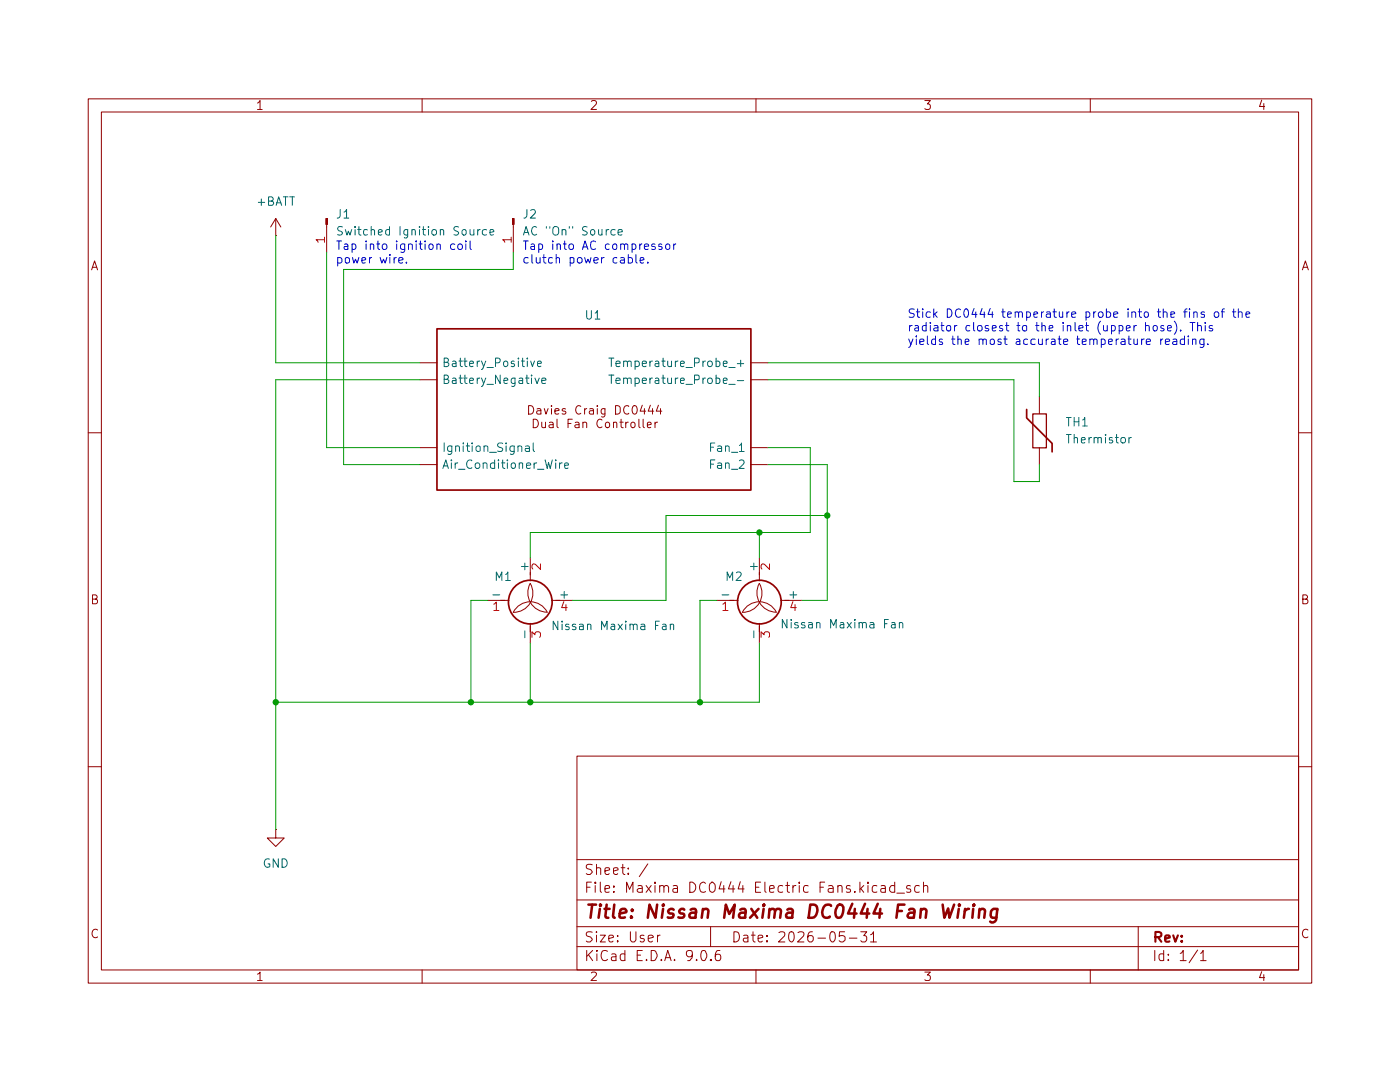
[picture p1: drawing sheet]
(kicad_sch
 (version 20250114)
 (generator "eeschema")
 (generator_version "9.0")
 (paper "User" 203.2 152.4)
 (title_block
  (title "Nissan Maxima DC0444 Fan Wiring")
  (date "2026-05-31"))
 (lib_symbols
  (symbol "Connector:Conn_01x01_Pin"
   (pin_names
    (offset 1.016) (hide yes)) (exclude_from_sim no) (in_bom yes) (on_board yes)
   (property "Reference" "J" (at 0 2.54 0) (effects (font (size 1.27 1.27))))
   (property "Value" "Conn_01x01_Pin" (at 0 -2.54 0) (effects (font (size 1.27 1.27))))
   (property "Footprint" "" (at 0 0 0) (effects (font (size 1.27 1.27)) (hide yes)))
   (property "Datasheet" "~" (at 0 0 0) (effects (font (size 1.27 1.27)) (hide yes)))
   (property "Description" "Generic connector, single row, 01x01, script generated" (at 0 0 0) (effects (font (size 1.27 1.27)) (hide yes)))
   (property "ki_locked" "" (at 0 0 0) (effects (font (size 1.27 1.27))))
   (symbol "Conn_01x01_Pin_1_1"
    (rectangle (start 0.8636 0.127) (end 0 -0.127) (stroke (width 0.1524) (type default)) (fill (type outline)))
    (polyline (pts (xy 1.27 0) (xy 0.8636 0)) (stroke (width 0.1524) (type default)) (fill (type none)))
    (pin passive line (at 5.08 0 180) (length 3.81) (name "Pin_1" (effects (font (size 1.27 1.27)))) (number "1" (effects (font (size 1.27 1.27))))))
   (embedded_fonts no))
  (symbol "Device:Thermistor"
   (pin_numbers (hide yes))
   (pin_names
    (offset 0)) (exclude_from_sim no) (in_bom yes) (on_board yes)
   (property "Reference" "TH" (at 2.54 1.27 90) (effects (font (size 1.27 1.27))))
   (property "Value" "Thermistor" (at -2.54 0 90) (effects (font (size 1.27 1.27)) (justify bottom)))
   (property "Footprint" "" (at 0 0 0) (effects (font (size 1.27 1.27)) (hide yes)))
   (property "Datasheet" "~" (at 0 0 0) (effects (font (size 1.27 1.27)) (hide yes)))
   (property "Description" "Temperature dependent resistor" (at 0 0 0) (effects (font (size 1.27 1.27)) (hide yes)))
   (symbol "Thermistor_0_1"
    (polyline (pts (xy -1.905 3.175) (xy -1.905 1.905) (xy 1.905 -1.905) (xy 1.905 -3.175) (xy 1.905 -3.175)) (stroke (width 0.254) (type default)) (fill (type none)))
    (rectangle (start -1.016 2.54) (end 1.016 -2.54) (stroke (width 0.2032) (type default)) (fill (type none))))
   (symbol "Thermistor_1_1"
    (pin passive line (at 0 5.08 270) (length 2.54) (name "~" (effects (font (size 1.27 1.27)))) (number "1" (effects (font (size 1.27 1.27)))))
    (pin passive line (at 0 -5.08 90) (length 2.54) (name "~" (effects (font (size 1.27 1.27)))) (number "2" (effects (font (size 1.27 1.27))))))
   (embedded_fonts no))
  (symbol "MaximaFans:Fan_Controller_DC0444" (exclude_from_sim no) (in_bom yes) (on_board yes)
   (property "Reference" "U" (at -19.558 14.986 0) (effects (font (size 1.27 1.27))))
   (property "Value" "" (at 0 0 0) (effects (font (size 1.27 1.27))))
   (property "Footprint" "" (at 0 0 0) (effects (font (size 1.27 1.27)) (hide yes)))
   (property "Datasheet" "" (at 0 0 0) (effects (font (size 1.27 1.27)) (hide yes)))
   (property "Description" "" (at 0 0 0) (effects (font (size 1.27 1.27)) (hide yes)))
   (symbol "Fan_Controller_DC0444_0_1"
    (rectangle (start -22.86 12.7) (end 24.13 -11.43) (stroke (width 0.254) (type default)) (fill (type none))))
   (symbol "Fan_Controller_DC0444_1_1"
    (text "Davies Craig DC0444\nDual Fan Controller" (at 0.762 -0.508 0) (effects (font (size 1.27 1.27))))
    (pin passive line (at -25.4 7.62 0) (length 2.54) (name "Battery_Positive" (effects (font (size 1.27 1.27)))) (number "" (effects (font (size 1.27 1.27)))))
    (pin passive line (at -25.4 5.08 0) (length 2.54) (name "Battery_Negative" (effects (font (size 1.27 1.27)))) (number "" (effects (font (size 1.27 1.27)))))
    (pin passive line (at -25.4 -5.08 0) (length 2.54) (name "Ignition_Signal" (effects (font (size 1.27 1.27)))) (number "" (effects (font (size 1.27 1.27)))))
    (pin passive line (at -25.4 -7.62 0) (length 2.54) (name "Air_Conditioner_Wire" (effects (font (size 1.27 1.27)))) (number "" (effects (font (size 1.27 1.27)))))
    (pin passive line (at 26.67 7.62 180) (length 2.54) (name "Temperature_Probe_+" (effects (font (size 1.27 1.27)))) (number "" (effects (font (size 1.27 1.27)))))
    (pin passive line (at 26.67 5.08 180) (length 2.54) (name "Temperature_Probe_-" (effects (font (size 1.27 1.27)))) (number "" (effects (font (size 1.27 1.27)))))
    (pin passive line (at 26.67 -5.08 180) (length 2.54) (name "Fan_1" (effects (font (size 1.27 1.27)))) (number "" (effects (font (size 1.27 1.27)))))
    (pin passive line (at 26.67 -7.62 180) (length 2.54) (name "Fan_2" (effects (font (size 1.27 1.27)))) (number "" (effects (font (size 1.27 1.27))))))
   (embedded_fonts no))
  (symbol "MaximaFans:Fan_Maxima"
   (pin_names
    (offset 0)) (exclude_from_sim no) (in_bom yes) (on_board yes)
   (property "Reference" "M" (at 2.54 5.08 0) (effects (font (size 1.27 1.27)) (justify left)))
   (property "Value" "Fan_Maxima" (at 10.668 -6.35 0) (effects (font (size 1.27 1.27)) (justify left top)))
   (property "Footprint" "" (at 0 0.254 0) (effects (font (size 1.27 1.27)) (hide yes)))
   (property "Datasheet" "http://www.formfactors.org/developer%5Cspecs%5Crev1_2_public.pdf" (at 0 0.254 0) (effects (font (size 1.27 1.27)) (hide yes)))
   (property "Description" "Fan, tacho output, PWM input, 4-pin connector" (at 0 0 0) (effects (font (size 1.27 1.27)) (hide yes)))
   (symbol "Fan_Maxima_0_1"
    (polyline (pts (xy -4.445 0) (xy -3.175 0)) (stroke (width 0) (type default)) (fill (type none)))
    (arc (start 0 2.54) (mid -0.0015 -0.3652) (end -2.54 -1.778) (stroke (width 0) (type default)) (fill (type none)))
    (polyline (pts (xy 0 2.921) (xy 0 4.191)) (stroke (width 0) (type default)) (fill (type none)))
    (circle (center 0 -0.254) (radius 3.2512) (stroke (width 0.254) (type default)) (fill (type none)))
    (arc (start -2.54 -1.778) (mid 0 -0.2082) (end 2.54 -1.778) (stroke (width 0) (type default)) (fill (type none)))
    (polyline (pts (xy 0 -3.429) (xy 0 -4.699)) (stroke (width 0) (type default)) (fill (type none)))
    (arc (start 2.54 -1.778) (mid 0.047 -0.3385) (end 0 2.54) (stroke (width 0) (type default)) (fill (type none)))
    (polyline (pts (xy 3.175 0) (xy 4.445 0)) (stroke (width 0) (type default)) (fill (type none))))
   (symbol "Fan_Maxima_1_1"
    (pin passive line (at -6.35 0 0) (length 2.54) (name "-" (effects (font (size 1.27 1.27)))) (number "1" (effects (font (size 1.27 1.27)))))
    (pin passive line (at 0 6.35 270) (length 2.54) (name "+" (effects (font (size 1.27 1.27)))) (number "2" (effects (font (size 1.27 1.27)))))
    (pin passive line (at 0 -6.35 90) (length 2.54) (name "-" (effects (font (size 1.27 1.27)))) (number "3" (effects (font (size 1.27 1.27)))))
    (pin passive line (at 6.35 0 180) (length 2.54) (name "+" (effects (font (size 1.27 1.27)))) (number "4" (effects (font (size 1.27 1.27))))))
   (embedded_fonts no))
  (symbol "power:+BATT"
   (power)
   (pin_numbers (hide yes))
   (pin_names
    (offset 0) (hide yes)) (exclude_from_sim no) (in_bom yes) (on_board yes)
   (property "Reference" "#PWR" (at 0 -3.81 0) (effects (font (size 1.27 1.27)) (hide yes)))
   (property "Value" "+BATT" (at 0 3.556 0) (effects (font (size 1.27 1.27))))
   (property "Footprint" "" (at 0 0 0) (effects (font (size 1.27 1.27)) (hide yes)))
   (property "Datasheet" "" (at 0 0 0) (effects (font (size 1.27 1.27)) (hide yes)))
   (property "Description" "Power symbol creates a global label with name \"+BATT\"" (at 0 0 0) (effects (font (size 1.27 1.27)) (hide yes)))
   (symbol "+BATT_0_1"
    (polyline (pts (xy -0.762 1.27) (xy 0 2.54)) (stroke (width 0) (type default)) (fill (type none)))
    (polyline (pts (xy 0 2.54) (xy 0.762 1.27)) (stroke (width 0) (type default)) (fill (type none)))
    (polyline (pts (xy 0 0) (xy 0 2.54)) (stroke (width 0) (type default)) (fill (type none))))
   (symbol "+BATT_1_1"
    (pin power_in line (at 0 0 90) (length 0) (name "~" (effects (font (size 1.27 1.27)))) (number "1" (effects (font (size 1.27 1.27))))))
   (embedded_fonts no))
  (symbol "power:GND"
   (power)
   (pin_numbers (hide yes))
   (pin_names
    (offset 0) (hide yes)) (exclude_from_sim no) (in_bom yes) (on_board yes)
   (property "Reference" "#PWR" (at 0 -6.35 0) (effects (font (size 1.27 1.27)) (hide yes)))
   (property "Value" "GND" (at 0 -3.81 0) (effects (font (size 1.27 1.27))))
   (property "Footprint" "" (at 0 0 0) (effects (font (size 1.27 1.27)) (hide yes)))
   (property "Datasheet" "" (at 0 0 0) (effects (font (size 1.27 1.27)) (hide yes)))
   (property "Description" "Power symbol creates a global label with name \"GND\" , ground" (at 0 0 0) (effects (font (size 1.27 1.27)) (hide yes)))
   (symbol "GND_0_1"
    (polyline (pts (xy 0 0) (xy 0 -1.27) (xy 1.27 -1.27) (xy 0 -2.54) (xy -1.27 -1.27) (xy 0 -1.27)) (stroke (width 0) (type default)) (fill (type none))))
   (symbol "GND_1_1"
    (pin power_in line (at 0 0 270) (length 0) (name "~" (effects (font (size 1.27 1.27)))) (number "1" (effects (font (size 1.27 1.27))))))
   (embedded_fonts no)))
 (text "Stick DC0444 temperature probe into the fins of the\nradiator closest to the inlet (upper hose). This \nyields the most accurate temperature reading."
  (exclude_from_sim no)
  (at 132.588 44.45 0)
  (effects (font (size 1.27 1.27)) (justify left)))
 (text "Tap into AC compressor\nclutch power cable."
  (exclude_from_sim no)
  (at 74.93 33.274 0)
  (effects (font (size 1.27 1.27)) (justify left)))
 (text "Tap into ignition coil\npower wire."
  (exclude_from_sim no)
  (at 46.99 33.274 0)
  (effects (font (size 1.27 1.27)) (justify left)))
 (junction
  (at 110.49 74.93)
  (diameter 0)
  (color 0 0 0 0))
 (junction
  (at 38.1 100.33)
  (diameter 0)
  (color 0 0 0 0))
 (junction
  (at 101.6 100.33)
  (diameter 0)
  (color 0 0 0 0))
 (junction
  (at 120.65 72.39)
  (diameter 0)
  (color 0 0 0 0))
 (junction
  (at 67.31 100.33)
  (diameter 0)
  (color 0 0 0 0))
 (junction
  (at 76.2 100.33)
  (diameter 0)
  (color 0 0 0 0))
 (wire
  (pts (xy 82.55 85.09) (xy 96.52 85.09))
  (stroke (width 0) (type default)))
 (wire
  (pts (xy 38.1 100.33) (xy 67.31 100.33))
  (stroke (width 0) (type default)))
 (wire
  (pts (xy 152.4 64.77) (xy 152.4 67.31))
  (stroke (width 0) (type default)))
 (wire
  (pts (xy 101.6 85.09) (xy 101.6 100.33))
  (stroke (width 0) (type default)))
 (wire
  (pts (xy 111.76 62.23) (xy 118.11 62.23))
  (stroke (width 0) (type default)))
 (wire
  (pts (xy 111.76 49.53) (xy 152.4 49.53))
  (stroke (width 0) (type default)))
 (wire
  (pts (xy 67.31 100.33) (xy 76.2 100.33))
  (stroke (width 0) (type default)))
 (wire
  (pts (xy 73.66 35.56) (xy 48.26 35.56))
  (stroke (width 0) (type default)))
 (wire
  (pts (xy 69.85 85.09) (xy 67.31 85.09))
  (stroke (width 0) (type default)))
 (wire
  (pts (xy 96.52 72.39) (xy 120.65 72.39))
  (stroke (width 0) (type default)))
 (wire
  (pts (xy 76.2 91.44) (xy 76.2 100.33))
  (stroke (width 0) (type default)))
 (wire
  (pts (xy 110.49 74.93) (xy 110.49 78.74))
  (stroke (width 0) (type default)))
 (wire
  (pts (xy 152.4 67.31) (xy 148.59 67.31))
  (stroke (width 0) (type default)))
 (wire
  (pts (xy 152.4 49.53) (xy 152.4 54.61))
  (stroke (width 0) (type default)))
 (wire
  (pts (xy 76.2 74.93) (xy 110.49 74.93))
  (stroke (width 0) (type default)))
 (wire
  (pts (xy 38.1 52.07) (xy 38.1 100.33))
  (stroke (width 0) (type default)))
 (wire
  (pts (xy 48.26 64.77) (xy 59.69 64.77))
  (stroke (width 0) (type default)))
 (wire
  (pts (xy 59.69 52.07) (xy 38.1 52.07))
  (stroke (width 0) (type default)))
 (wire
  (pts (xy 73.66 33.02) (xy 73.66 35.56))
  (stroke (width 0) (type default)))
 (wire
  (pts (xy 38.1 49.53) (xy 59.69 49.53))
  (stroke (width 0) (type default)))
 (wire
  (pts (xy 38.1 100.33) (xy 38.1 119.38))
  (stroke (width 0) (type default)))
 (wire
  (pts (xy 111.76 52.07) (xy 148.59 52.07))
  (stroke (width 0) (type default)))
 (wire
  (pts (xy 118.11 62.23) (xy 118.11 74.93))
  (stroke (width 0) (type default)))
 (wire
  (pts (xy 120.65 85.09) (xy 116.84 85.09))
  (stroke (width 0) (type default)))
 (wire
  (pts (xy 76.2 78.74) (xy 76.2 74.93))
  (stroke (width 0) (type default)))
 (wire
  (pts (xy 104.14 85.09) (xy 101.6 85.09))
  (stroke (width 0) (type default)))
 (wire
  (pts (xy 118.11 74.93) (xy 110.49 74.93))
  (stroke (width 0) (type default)))
 (wire
  (pts (xy 148.59 67.31) (xy 148.59 52.07))
  (stroke (width 0) (type default)))
 (wire
  (pts (xy 110.49 91.44) (xy 110.49 100.33))
  (stroke (width 0) (type default)))
 (wire
  (pts (xy 38.1 30.48) (xy 38.1 49.53))
  (stroke (width 0) (type default)))
 (wire
  (pts (xy 120.65 72.39) (xy 120.65 85.09))
  (stroke (width 0) (type default)))
 (wire
  (pts (xy 120.65 64.77) (xy 111.76 64.77))
  (stroke (width 0) (type default)))
 (wire
  (pts (xy 76.2 100.33) (xy 101.6 100.33))
  (stroke (width 0) (type default)))
 (wire
  (pts (xy 45.72 33.02) (xy 45.72 62.23))
  (stroke (width 0) (type default)))
 (wire
  (pts (xy 48.26 35.56) (xy 48.26 64.77))
  (stroke (width 0) (type default)))
 (wire
  (pts (xy 96.52 85.09) (xy 96.52 72.39))
  (stroke (width 0) (type default)))
 (wire
  (pts (xy 110.49 100.33) (xy 101.6 100.33))
  (stroke (width 0) (type default)))
 (wire
  (pts (xy 120.65 72.39) (xy 120.65 64.77))
  (stroke (width 0) (type default)))
 (wire
  (pts (xy 67.31 85.09) (xy 67.31 100.33))
  (stroke (width 0) (type default)))
 (wire
  (pts (xy 45.72 62.23) (xy 59.69 62.23))
  (stroke (width 0) (type default)))
 (symbol
  (lib_id "Connector:Conn_01x01_Pin")
  (at 45.72 27.94 270)
  (unit 1)
  (exclude_from_sim no)
  (in_bom yes)
  (on_board yes)
  (dnp no)
  (fields_autoplaced yes)
  (property "Reference" "J1" (at 46.99 27.3049 90) (effects (font (size 1.27 1.27)) (justify left)))
  (property "Value" "Switched Ignition Source" (at 46.99 29.8449 90) (effects (font (size 1.27 1.27)) (justify left)))
  (property "Footprint" "" (at 45.72 27.94 0) (effects (font (size 1.27 1.27)) (hide yes)))
  (property "Datasheet" "~" (at 45.72 27.94 0) (effects (font (size 1.27 1.27)) (hide yes)))
  (property "Description" "Generic connector, single row, 01x01, script generated" (at 45.72 27.94 0) (effects (font (size 1.27 1.27)) (hide yes)))
  (pin "1"))
 (symbol
  (lib_id "Device:Thermistor")
  (at 152.4 59.69 180)
  (unit 1)
  (exclude_from_sim no)
  (in_bom yes)
  (on_board yes)
  (dnp no)
  (fields_autoplaced yes)
  (property "Reference" "TH1" (at 156.21 58.4199 0) (effects (font (size 1.27 1.27)) (justify right)))
  (property "Value" "Thermistor" (at 156.21 60.9599 0) (effects (font (size 1.27 1.27)) (justify right)))
  (property "Footprint" "" (at 152.4 59.69 0) (effects (font (size 1.27 1.27)) (hide yes)))
  (property "Datasheet" "~" (at 152.4 59.69 0) (effects (font (size 1.27 1.27)) (hide yes)))
  (property "Description" "Temperature dependent resistor" (at 152.4 59.69 0) (effects (font (size 1.27 1.27)) (hide yes)))
  (pin "1")
  (pin "2"))
 (symbol
  (lib_id "MaximaFans:Fan_Maxima")
  (at 110.49 85.09 0)
  (unit 1)
  (exclude_from_sim no)
  (in_bom yes)
  (on_board yes)
  (dnp no)
  (property "Reference" "M2" (at 106.68 81.534 0) (effects (font (size 1.27 1.27))))
  (property "Value" "Nissan Maxima Fan" (at 122.936 88.646 0) (effects (font (size 1.27 1.27))))
  (property "Footprint" "" (at 110.49 84.836 0) (effects (font (size 1.27 1.27)) (hide yes)))
  (property "Datasheet" "http://www.formfactors.org/developer%5Cspecs%5Crev1_2_public.pdf" (at 110.49 84.836 0) (effects (font (size 1.27 1.27)) (hide yes)))
  (property "Description" "Fan, tacho output, PWM input, 4-pin connector" (at 110.49 85.09 0) (effects (font (size 1.27 1.27)) (hide yes)))
  (pin "2")
  (pin "4")
  (pin "3")
  (pin "1"))
 (symbol
  (lib_id "MaximaFans:Fan_Controller_DC0444")
  (at 85.09 57.15 0)
  (unit 1)
  (exclude_from_sim no)
  (in_bom yes)
  (on_board yes)
  (dnp no)
  (property "Reference" "U1" (at 85.598 42.418 0) (effects (font (size 1.27 1.27))))
  (property "Value" "~" (at 85.725 41.91 0) (effects (font (size 1.27 1.27)) (hide yes)))
  (property "Footprint" "" (at 85.09 57.15 0) (effects (font (size 1.27 1.27)) (hide yes)))
  (property "Datasheet" "" (at 85.09 57.15 0) (effects (font (size 1.27 1.27)) (hide yes)))
  (property "Description" "" (at 85.09 57.15 0) (effects (font (size 1.27 1.27)) (hide yes)))
  (pin "")
  (pin "")
  (pin "")
  (pin "")
  (pin "")
  (pin "")
  (pin "")
  (pin ""))
 (symbol
  (lib_id "power:GND")
  (at 38.1 119.38 0)
  (unit 1)
  (exclude_from_sim no)
  (in_bom yes)
  (on_board yes)
  (dnp no)
  (fields_autoplaced yes)
  (property "Reference" "#PWR02" (at 38.1 125.73 0) (effects (font (size 1.27 1.27)) (hide yes)))
  (property "Value" "GND" (at 38.1 124.46 0) (effects (font (size 1.27 1.27))))
  (property "Footprint" "" (at 38.1 119.38 0) (effects (font (size 1.27 1.27)) (hide yes)))
  (property "Datasheet" "" (at 38.1 119.38 0) (effects (font (size 1.27 1.27)) (hide yes)))
  (property "Description" "Power symbol creates a global label with name \"GND\" , ground" (at 38.1 119.38 0) (effects (font (size 1.27 1.27)) (hide yes)))
  (pin "1"))
 (symbol
  (lib_id "power:+BATT")
  (at 38.1 30.48 0)
  (unit 1)
  (exclude_from_sim no)
  (in_bom yes)
  (on_board yes)
  (dnp no)
  (fields_autoplaced yes)
  (property "Reference" "#PWR01" (at 38.1 34.29 0) (effects (font (size 1.27 1.27)) (hide yes)))
  (property "Value" "+BATT" (at 38.1 25.4 0) (effects (font (size 1.27 1.27))))
  (property "Footprint" "" (at 38.1 30.48 0) (effects (font (size 1.27 1.27)) (hide yes)))
  (property "Datasheet" "" (at 38.1 30.48 0) (effects (font (size 1.27 1.27)) (hide yes)))
  (property "Description" "Power symbol creates a global label with name \"+BATT\"" (at 38.1 30.48 0) (effects (font (size 1.27 1.27)) (hide yes)))
  (pin "1"))
 (symbol
  (lib_id "Connector:Conn_01x01_Pin")
  (at 73.66 27.94 270)
  (unit 1)
  (exclude_from_sim no)
  (in_bom yes)
  (on_board yes)
  (dnp no)
  (fields_autoplaced yes)
  (property "Reference" "J2" (at 74.93 27.3049 90) (effects (font (size 1.27 1.27)) (justify left)))
  (property "Value" "AC \"On\" Source" (at 74.93 29.8449 90) (effects (font (size 1.27 1.27)) (justify left)))
  (property "Footprint" "" (at 73.66 27.94 0) (effects (font (size 1.27 1.27)) (hide yes)))
  (property "Datasheet" "~" (at 73.66 27.94 0) (effects (font (size 1.27 1.27)) (hide yes)))
  (property "Description" "Generic connector, single row, 01x01, script generated" (at 73.66 27.94 0) (effects (font (size 1.27 1.27)) (hide yes)))
  (pin "1"))
 (symbol
  (lib_id "MaximaFans:Fan_Maxima")
  (at 76.2 85.09 0)
  (unit 1)
  (exclude_from_sim no)
  (in_bom yes)
  (on_board yes)
  (dnp no)
  (property "Reference" "M1" (at 72.136 81.534 0) (effects (font (size 1.27 1.27))))
  (property "Value" "Nissan Maxima Fan" (at 88.646 88.9 0) (effects (font (size 1.27 1.27))))
  (property "Footprint" "" (at 76.2 84.836 0) (effects (font (size 1.27 1.27)) (hide yes)))
  (property "Datasheet" "http://www.formfactors.org/developer%5Cspecs%5Crev1_2_public.pdf" (at 76.2 84.836 0) (effects (font (size 1.27 1.27)) (hide yes)))
  (property "Description" "Fan, tacho output, PWM input, 4-pin connector" (at 76.2 85.09 0) (effects (font (size 1.27 1.27)) (hide yes)))
  (pin "1")
  (pin "2")
  (pin "3")
  (pin "4"))
 (sheet_instances
  (path ""
   (page "1")))
 (embedded_fonts no))
